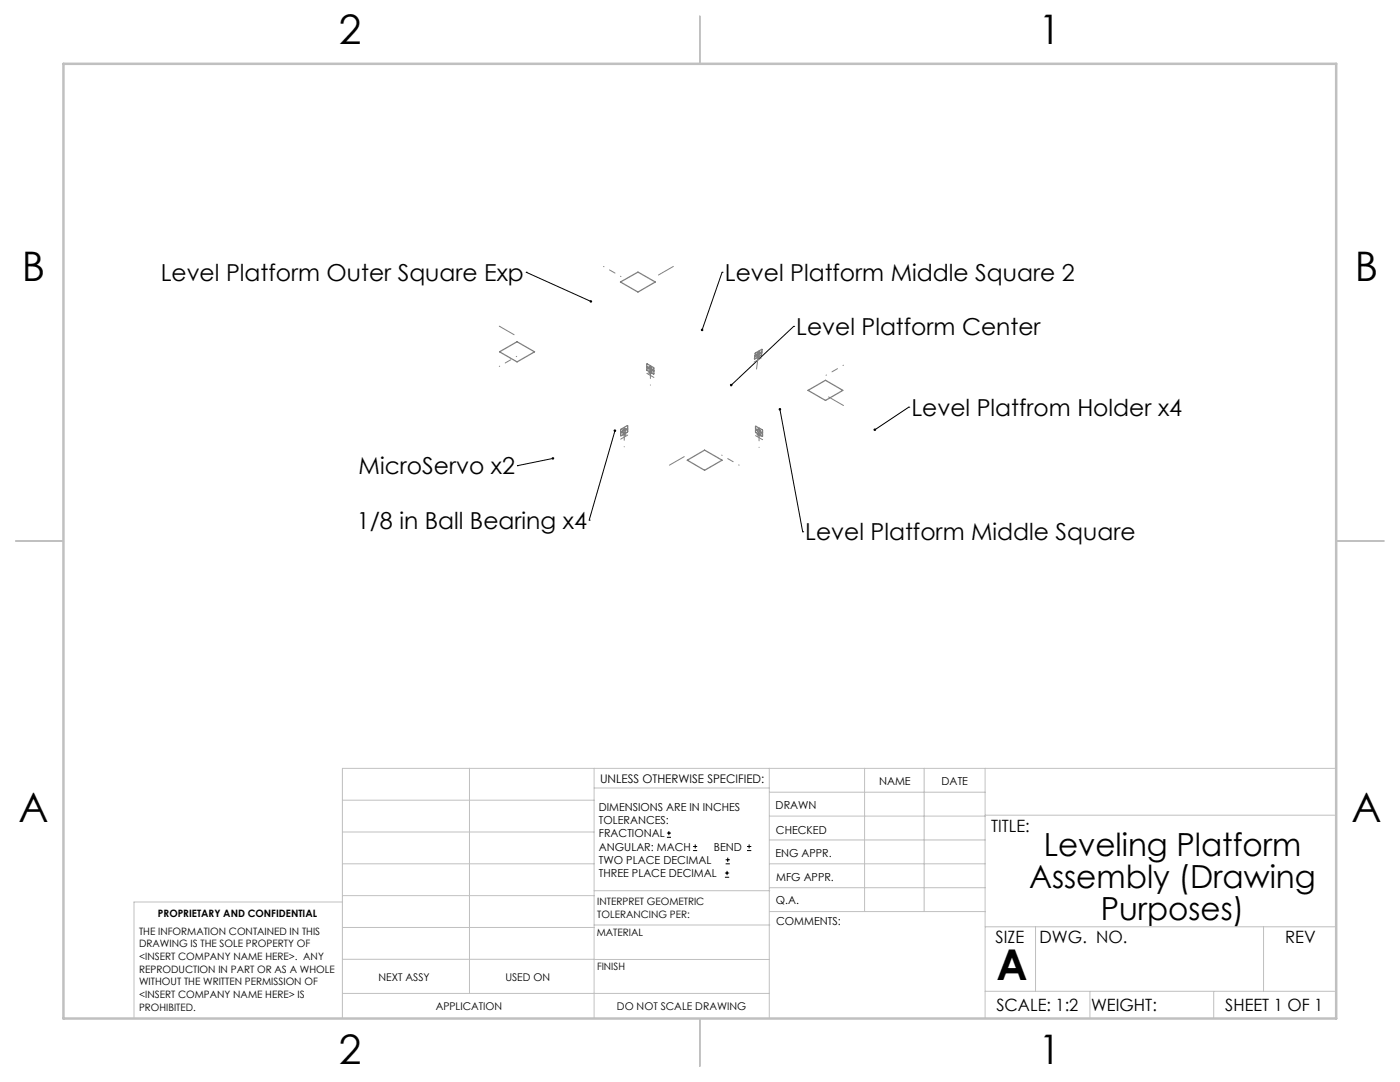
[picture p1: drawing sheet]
<svg xmlns="http://www.w3.org/2000/svg" width="279mm" height="216mm" viewBox="0 0 279 216" stroke-linecap="round" stroke-linejoin="round" font-family="sans-serif">
<g fill="none" stroke="#000" stroke-width=".2">
<path d="M105 54.3h.1M105 54.3l12.9 5.8M144.1 54.3h.1M144.1 54.3l-4 11.5M158.4 65.1h.1M158.4 65.1l-12.5 11.7M103.3 92.9h.1M110.3 91.5l-7 1.4M122.7 85.9l-5.1 17.9M155.6 81.7l4.6 24.4M181.4 81.2h.1M181.4 81.2l-6.8 4.6"/>
<path d="M117.6 103.8h.1M160.2 106.1h.1M133.1 167.1h.8M133.1 166.2h.8M133.5 165.8v.9M138.3 169.7h.8M138.3 168.9h.8M138.7 168.5v.8M144.7 175h.8M144.7 174.2h.8M144.8 172.4h.9M144.8 171.6h.9"/>
<path d="M145.1 173.8v.8M145.2 171.1v.9M149.1 169.7h.8M149.1 168.9h.8M149.5 168.5v.8"/>
</g>
<g fill="none" stroke="#808080" stroke-width=".2">
<path d="M129.3 74.3h1M129.4 73.9l.7 .7M129.8 73.8v1M130.1 73.9l-.7 .7M150.8 71.3h1M150.9 70.9l.7 .7M151.3 70.8v1M151.6 70.9l-.7 .7M124.1 86.6h1M124.2 86.2l.7 .8M124.6 86.1v1M124.9 86.2l-.7 .8"/>
<path d="M151 86.7h1M151.1 86.4l.7 .7M151.5 86.2v1M151.8 86.4l-.7 .7"/>
</g>
<g fill="none" stroke="#808080" stroke-width=".25">
<path d="M123.8 56.3l3.5-2 3.5 2-3.5 2zM99.7 70.2l3.5-2 3.5 2-3.5 2zM129.1 73.3l.5 .5a.29 .29 0 0 0 .2 .2 .29 .29 0 0 0 .3-.1l.4 .2-.1 .5-1.2-.7zM129.2 72.6l1.2 .7 .1 .6-.6-.5a.24 .24 0 0 0-.2-.2 .24 .24 0 0 0-.2 .1l-.4-.2zM129.5 73.2h.3l.3 .6-.6-.4zM150.6 71.2l.4-.3 .3 .1 .7-.7-.1 .6-1.3 .7zM150.8 70.4l1.3-.7-.1 .5-.3 .1a.41 .41 0 0 0-.6 .5l-.4 .2zM151.3 70.4a.18 .18 0 0 1 .2-.2 .18 .18 0 0 1 .2 .3l-.7 .3zM161.3 77.9l3.4-2 3.5 2-3.5 2zM123.9 86.4l.4-.1a.41 .41 0 0 0 .6-.4l.4-.3-.1 .6-1.3 .8zM123.9 85.7l1.3-.8 .1 .5-.4 .3a.4 .4 0 0 0-.4-.1 .4 .4 0 0 0-.3 .4l-.3 .3zM124.5 85.6a.21 .21 0 0 1 .2-.1 .21 .21 0 0 1 .2 .3l-.7 .3z"/>
<path d="M137.2 91.8l3.4-2 3.5 2-3.5 2zM150.8 85.1l1.3 .7 .1 .6-.4-.3-.2-.3a.24 .24 0 0 0-.2-.2 .24 .24 0 0 0-.2 .2l-.4-.3zM150.8 85.8l.4 .2 .2 .4 .3 .1 .1-.2 .4 .3v.4l-1.4-.7zM151.2 85.7l.1-.1 .3 .1 .2 .6-.6-.4z"/>
</g>
<g fill="none" stroke="#c0c0c0" stroke-width=".2">
<path d="M68.3 159.7h50.3M93.7 153.3v44.9M118.6 153.3v49.9M118.6 157.2h34.9M153.5 153.3v49.9M153.5 158.1h43.1M172.5 153.3v28.6M184.4 153.3v28.6M196.6 153.3v49.9M266.7 153.3h-198.4v49.9M68.3 178.7h50.3M68.3 172.4h50.3"/>
<path d="M68.3 166h50.3M68.3 180h-41.6v23.2M118.6 177.7h35M153.5 167.6h43.1M153.5 162.8h43.1M153.5 172.4h43.1M153.5 177.1h43.1M196.6 162.7h70.1M68.3 198.2h85.2M68.3 191.4l85.2 .1M68.3 185.1h50.3M118.6 184.6h35"/>
<path d="M153.6 181.9h43M196.6 197.8h70.1M196.6 184.9h70.1M206.7 184.9v12.9M217.5 197.8v5.4M242.2 197.8v5.4M252.2 184.9v12.9"/>
</g>
<path d="M139.7 3.2v9.5M3.1 107.9h9.6M266.7 107.9h9.5M139.7 203.2v9.6" fill="none" stroke="#c0c0c0" stroke-width=".25"/>
<path d="M12.7 12.7h254v190.5h-254z" fill="none" stroke="#c0c0c0" stroke-width=".5"/>
<g fill="none" stroke="#808080" stroke-width=".2" stroke-dasharray="15.2 1.3 1.3 1.3">
<path d="M134.4 53.2l-3 1.7M99.6 65.1l3 1.7M129.1 74.5l1.4 .8M129.8 73v.6M129.8 73.6v.7M150.5 72.2l1.4-.8M151.4 70.6l-.1 .6M151.4 70l-.4 3.6M151.4 70v.6M123.9 87.6l1.4-.8M124.6 85.3v.6M124.6 85.9v.7"/>
<path d="M133.6 92.8l3-1.7M150.8 86.9l1.4 .8M151.5 85.4v.6M151.5 86v.7M168.3 80.9l-2.9-1.7"/>
</g>
<path d="M129.8 73v3.9M124.6 85.3v3.9M151.5 85.4v3.9" fill="none" stroke="#808080" stroke-width=".2" stroke-dasharray="15.2 1.3 1.3 1.3" stroke-dashoffset="15.2"/>
<path d="M120.5 53.2l3.4 2M99.6 73.1l3.5-2M168.3 72.9l-3.5 2M147.5 92.8l-3.5-2" fill="none" stroke="#808080" stroke-width=".2" stroke-dasharray="15.2 1.3 1.3 1.3" stroke-dashoffset="15.1"/>
<path d="M174.4 85.5v.4l.2-.1-.2 .1a.26 .26 0 0 0 .4 .1 .26 .26 0 0 0 0-.4 .26 .26 0 0 0-.4-.1zM117.7 60a.26 .26 0 0 0 .1 .4 .26 .26 0 0 0 .3-.1l-.2-.2 .2 .2 .1-.2a.27 .27 0 0 0-.2-.2 .27 .27 0 0 0-.3 .1zM110.1 91.3v.1a.26 .26 0 0 0 .2 .3 .26 .26 0 0 0 .3-.3l-.3 .1 .3-.1-.3-.2zM139.9 65.7l.1 .4 .1-.3-.1 .3a.25 .25 0 0 0 .3-.2 .25 .25 0 0 0-.1-.3 .25 .25 0 0 0-.3 .1zM145.7 76.7v.3l.2-.2-.2 .2a.26 .26 0 0 0 .4 0 .26 .26 0 0 0 0-.4 .26 .26 0 0 0-.4 .1zM122.5 85.8a.26 .26 0 0 0 .1 .4 .26 .26 0 0 0 .3-.1 .26 .26 0 0 0-.1-.4l-.1 .2 .1-.2zM155.5 81.4a.27 .27 0 0 0-.2 .4 .27 .27 0 0 0 .5 0 .27 .27 0 0 0-.2-.4v.3z" fill="#000"/>
<text font-size="8.5" x="198.9" y="195.5">A</text>
<g font-size="8.1">
<text x="67.6" y="8.9">2</text>
<text x="207.3" y="8.9">1</text>
<text x="4.4" y="56.2">B</text>
<text x="270.4" y="56.2">B</text>
<text x="3.7" y="164.1">A</text>
<text x="269.7" y="164.1">A</text>
<text x="67.6" y="212.4">2</text>
<text x="207.3" y="212.4">1</text>
</g>
<g font-size="6.3">
<text x="208.3" y="170.9">Leveling Platform</text>
<text x="205.4" y="177.2">Assembly (Drawing</text>
<text x="219.7" y="183.6">Purposes)</text>
</g>
<g font-size="4.7">
<text x="32.1" y="56.1">Level Platform Outer Square Exp</text>
<text x="144.7" y="56.1">Level Platform Middle Square 2</text>
<text x="158.9" y="66.8">Level Platform Center</text>
<text x="181.9" y="83">Level Platfrom Holder x4</text>
<text x="71.6" y="94.6">MicroServo x2</text>
<text x="71.2" y="105.5">1/8 in Ball Bearing x4</text>
<text x="160.7" y="107.8">Level Platform Middle Square</text>
</g>
<g font-size="3.4">
<text x="197.8" y="166">TITLE:</text>
<text x="198.7" y="188.1">SIZE</text>
<text x="207.5" y="188.1">DWG. NO.</text>
<text x="256.5" y="188.2">REV</text>
<text x="198.8" y="201.7">SCALE: 1:2</text>
<text x="217.7" y="201.8">WEIGHT:</text>
<text x="244.5" y="201.7">SHEET 1 OF 1</text>
</g>
<text font-size="2.4" x="119.8" y="156.2">UNLESS OTHERWISE SPECIFIED:</text>
<g font-size="2.2">
<text x="119.5" y="161.8">DIMENSIONS ARE IN INCHES</text>
<text x="154.8" y="161.4">DRAWN</text>
<text x="175.4" y="156.6">NAME</text>
<text x="187.9" y="156.7">DATE</text>
<text x="119.5" y="164.4">TOLERANCES:</text>
<text x="119.5" y="167.1">FRACTIONAL</text>
<text x="154.9" y="166.3">CHECKED</text>
<text x="119.5" y="169.7">ANGULAR: MACH</text>
<text x="119.5" y="172.4">TWO PLACE DECIMAL</text>
<text x="142.5" y="169.7">BEND</text>
<text x="154.8" y="171">ENG APPR.</text>
<text x="119.5" y="175">THREE PLACE DECIMAL</text>
<text x="154.9" y="175.7">MFG APPR.</text>
<text x="154.9" y="180.4">Q.A.</text>
<text x="154.9" y="184.6">COMMENTS:</text>
</g>
<g font-size="2.1">
<text x="75.5" y="195.7">NEXT ASSY</text>
<text x="100.9" y="195.7">USED ON</text>
<text x="86.9" y="201.5">APPLICATION</text>
<text x="123.1" y="201.6">DO NOT SCALE DRAWING</text>
</g>
<g font-size="2">
<text x="31.5" y="182.9">PROPRIETARY AND CONFIDENTIAL</text>
<text x="119.2" y="180.6">INTERPRET GEOMETRIC</text>
<text x="119.2" y="183.1">TOLERANCING PER:</text>
<text x="27.8" y="186.5">THE INFORMATION CONTAINED IN THIS</text>
<text x="27.8" y="189">DRAWING IS THE SOLE PROPERTY OF</text>
<text x="27.8" y="191.6">&lt;INSERT COMPANY NAME HERE&gt;. ANY</text>
<text x="119.1" y="186.7">MATERIAL</text>
<text x="27.8" y="194.1">REPRODUCTION IN PART OR AS A WHOLE</text>
<text x="27.8" y="196.6">WITHOUT THE WRITTEN PERMISSION OF</text>
<text x="119.1" y="193.5">FINISH</text>
<text x="27.8" y="199.1">&lt;INSERT COMPANY NAME HERE&gt; IS</text>
<text x="27.8" y="201.7">PROHIBITED.</text>
</g>
</svg>
